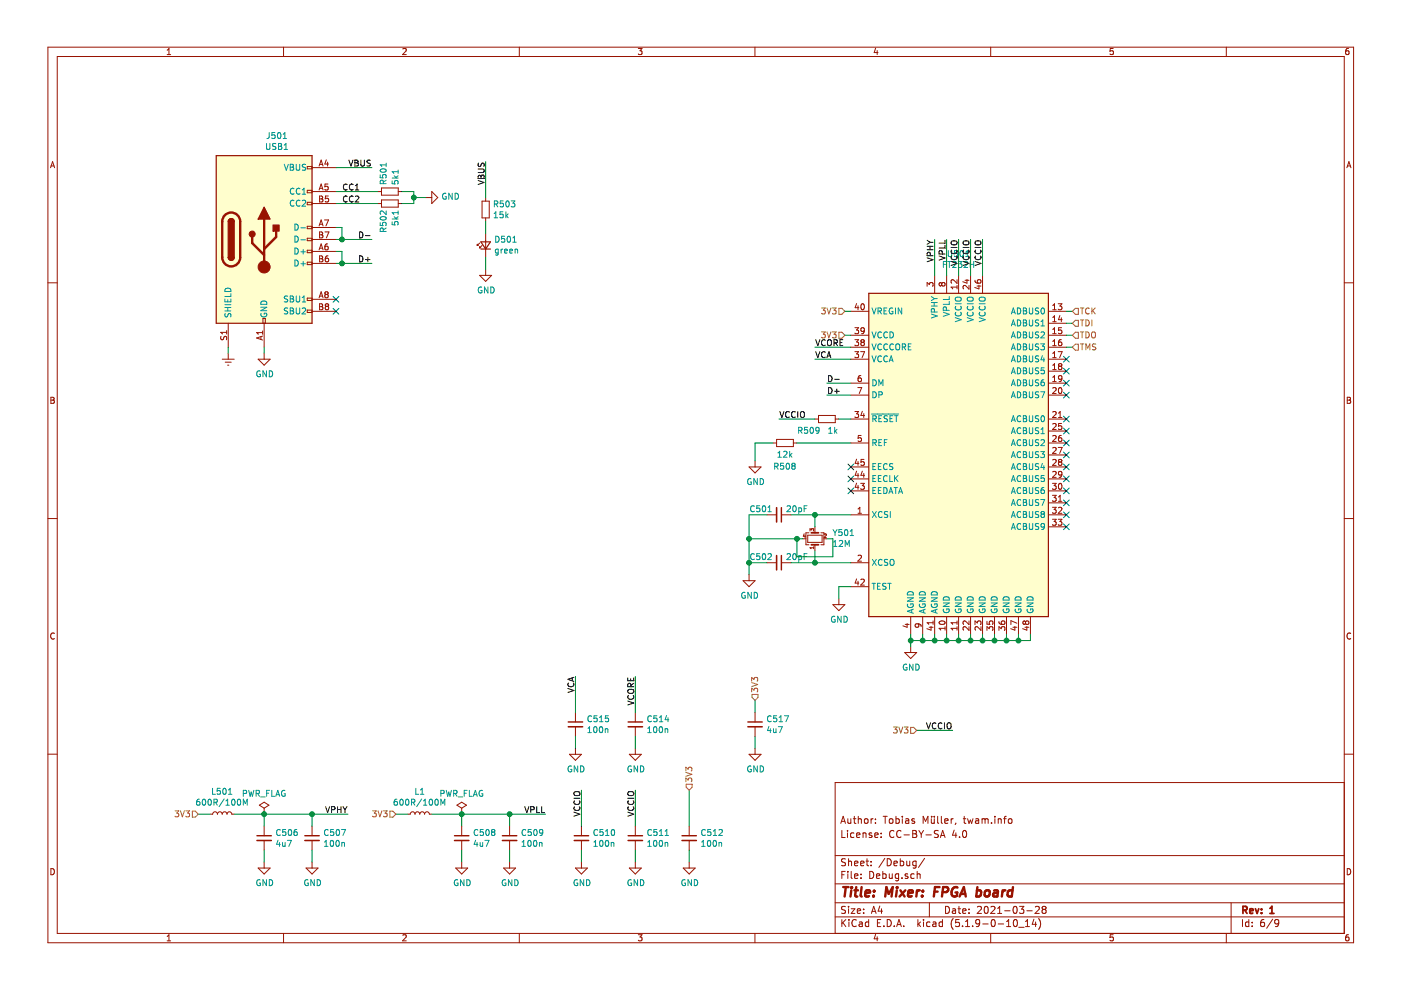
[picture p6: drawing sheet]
EESchema Schematic File Version 4
EELAYER 30 0
EELAYER END
$Descr A4 11693 8268
encoding utf-8
Sheet 6 9
Title "Mixer: FPGA board"
Date "2021-03-28"
Rev "1"
Comp ""
Comment1 "License: CC-BY-SA 4.0"
Comment2 "Author: Tobias Müller, twam.info"
Comment3 ""
Comment4 ""
$EndDescr
$Comp
L Connector:USB_C_Receptacle_USB2.0 J?
U 1 1
P 2200 2000
AR Path="/60544555/60AC17DB" Ref="J?"  Part="1" 
AR Path="/606BDD9A/60AC17DB" Ref="J?"  Part="1" 
AR Path="/60ABAD9F/60AC17DB" Ref="J501"  Part="1" 
F 0 "J501" H 2307 2867 50  0000 C CNN
F 1 "USB1" H 2307 2776 50  0000 C CNN
F 2 "Connector_USB:USB_C_Receptacle_XKB_U262-16XN-4BVC11" H 2350 2000 50  0001 C CNN
F 3 "https://www.usb.org/sites/default/files/documents/usb_type-c.zip" H 2350 2000 50  0001 C CNN
F 4 "C165948" H 2200 2000 50  0001 C CNN "LCSC"
	1    2200 2000
	1    0    0    -1  
$EndComp
$Comp
L power:Earth #PWR?
U 1 1
P 1900 2950
AR Path="/60544555/60AC17E1" Ref="#PWR?"  Part="1" 
AR Path="/606BDD9A/60AC17E1" Ref="#PWR?"  Part="1" 
AR Path="/60ABAD9F/60AC17E1" Ref="#PWR0134"  Part="1" 
F 0 "#PWR0134" H 1900 2700 50  0001 C CNN
F 1 "Earth" H 1900 2800 50  0001 C CNN
F 2 "" H 1900 2950 50  0001 C CNN
F 3 "~" H 1900 2950 50  0001 C CNN
	1    1900 2950
	1    0    0    -1  
$EndComp
Wire Wire Line
	1900 2950 1900 2900
NoConn ~ 2800 2600
NoConn ~ 2800 2500
$Comp
L Device:R_Small R?
U 1 1
P 3250 1600
AR Path="/60544555/60AC17EB" Ref="R?"  Part="1" 
AR Path="/606BDD9A/60AC17EB" Ref="R?"  Part="1" 
AR Path="/60ABAD9F/60AC17EB" Ref="R501"  Part="1" 
F 0 "R501" H 3200 1550 50  0000 R CNN
F 1 "5k1" H 3200 1650 50  0000 R CNN
F 2 "Resistor_SMD:R_0603_1608Metric" H 3250 1600 50  0001 C CNN
F 3 "~" H 3250 1600 50  0001 C CNN
F 4 "C23186" V 3250 1600 50  0001 C CNN "LCSC"
	1    3250 1600
	0    1    1    0   
$EndComp
$Comp
L Device:R_Small R?
U 1 1
P 3250 1700
AR Path="/60544555/60AC17F2" Ref="R?"  Part="1" 
AR Path="/606BDD9A/60AC17F2" Ref="R?"  Part="1" 
AR Path="/60ABAD9F/60AC17F2" Ref="R502"  Part="1" 
F 0 "R502" H 3300 1650 50  0000 L CNN
F 1 "5k1" H 3300 1750 50  0000 L CNN
F 2 "Resistor_SMD:R_0603_1608Metric" H 3250 1700 50  0001 C CNN
F 3 "~" H 3250 1700 50  0001 C CNN
F 4 "C23186" V 3250 1700 50  0001 C CNN "LCSC"
	1    3250 1700
	0    1    1    0   
$EndComp
Wire Wire Line
	3150 1600 2800 1600
Wire Wire Line
	2800 1700 3150 1700
Wire Wire Line
	3350 1600 3450 1600
Wire Wire Line
	3450 1600 3450 1650
Wire Wire Line
	3450 1700 3350 1700
$Comp
L power:GND #PWR?
U 1 1
P 3550 1650
AR Path="/60544555/60AC17FD" Ref="#PWR?"  Part="1" 
AR Path="/606BDD9A/60AC17FD" Ref="#PWR?"  Part="1" 
AR Path="/60ABAD9F/60AC17FD" Ref="#PWR0135"  Part="1" 
F 0 "#PWR0135" H 3550 1400 50  0001 C CNN
F 1 "GND" V 3555 1522 50  0000 R CNN
F 2 "" H 3550 1650 50  0001 C CNN
F 3 "" H 3550 1650 50  0001 C CNN
	1    3550 1650
	0    -1   -1   0   
$EndComp
Wire Wire Line
	2800 1900 2850 1900
Wire Wire Line
	2850 1900 2850 2000
Wire Wire Line
	2850 2000 2800 2000
Wire Wire Line
	2800 2100 2850 2100
Wire Wire Line
	2850 2100 2850 2200
Wire Wire Line
	2850 2200 2800 2200
Wire Wire Line
	3450 1650 3550 1650
Connection ~ 3450 1650
Wire Wire Line
	3450 1650 3450 1700
$Comp
L power:GND #PWR?
U 1 1
P 2200 2950
AR Path="/60544555/60AC180C" Ref="#PWR?"  Part="1" 
AR Path="/606BDD9A/60AC180C" Ref="#PWR?"  Part="1" 
AR Path="/60ABAD9F/60AC180C" Ref="#PWR0136"  Part="1" 
F 0 "#PWR0136" H 2200 2700 50  0001 C CNN
F 1 "GND" H 2205 2777 50  0000 C CNN
F 2 "" H 2200 2950 50  0001 C CNN
F 3 "" H 2200 2950 50  0001 C CNN
	1    2200 2950
	1    0    0    -1  
$EndComp
Wire Wire Line
	2200 2950 2200 2900
Text Label 3100 2000 2    50   ~ 0
D-
Text Label 3100 2200 2    50   ~ 0
D+
Wire Wire Line
	3100 2200 2850 2200
Connection ~ 2850 2200
Wire Wire Line
	2850 2000 3100 2000
Connection ~ 2850 2000
Wire Wire Line
	3100 1400 2800 1400
Text Label 3100 1400 2    50   ~ 0
VBUS
$Comp
L Device:LED_Small D?
U 1 1
P 4050 2050
AR Path="/60544555/60AC181C" Ref="D?"  Part="1" 
AR Path="/606BDD9A/60AC181C" Ref="D?"  Part="1" 
AR Path="/60ABAD9F/60AC181C" Ref="D501"  Part="1" 
F 0 "D501" V 4096 1980 50  0000 R CNN
F 1 "green" V 4005 1980 50  0000 R CNN
F 2 "LED_SMD:LED_0603_1608Metric" V 4050 2050 50  0001 C CNN
F 3 "~" V 4050 2050 50  0001 C CNN
F 4 "C72043" V 4050 2050 50  0001 C CNN "LCSC"
	1    4050 2050
	0    -1   -1   0   
$EndComp
$Comp
L Device:R_Small R?
U 1 1
P 4050 1750
AR Path="/60544555/60AC1823" Ref="R?"  Part="1" 
AR Path="/606BDD9A/60AC1823" Ref="R?"  Part="1" 
AR Path="/60ABAD9F/60AC1823" Ref="R503"  Part="1" 
F 0 "R503" H 4109 1796 50  0000 L CNN
F 1 "15k" H 4109 1705 50  0000 L CNN
F 2 "Resistor_SMD:R_0603_1608Metric" H 4050 1750 50  0001 C CNN
F 3 "~" H 4050 1750 50  0001 C CNN
F 4 "C22809" H 4050 1750 50  0001 C CNN "LCSC"
	1    4050 1750
	1    0    0    -1  
$EndComp
$Comp
L power:GND #PWR?
U 1 1
P 4050 2250
AR Path="/60544555/60AC1829" Ref="#PWR?"  Part="1" 
AR Path="/606BDD9A/60AC1829" Ref="#PWR?"  Part="1" 
AR Path="/60ABAD9F/60AC1829" Ref="#PWR0137"  Part="1" 
F 0 "#PWR0137" H 4050 2000 50  0001 C CNN
F 1 "GND" H 4055 2077 50  0000 C CNN
F 2 "" H 4050 2250 50  0001 C CNN
F 3 "" H 4050 2250 50  0001 C CNN
	1    4050 2250
	1    0    0    -1  
$EndComp
Wire Wire Line
	4050 2150 4050 2250
Wire Wire Line
	4050 1950 4050 1850
Text Label 4050 1350 3    50   ~ 0
VBUS
Wire Wire Line
	4050 1350 4050 1650
Text Label 2850 1600 0    50   ~ 0
CC1
Text Label 2850 1700 0    50   ~ 0
CC2
Wire Wire Line
	8400 5350 8400 5300
Wire Wire Line
	8300 5300 8300 5350
Connection ~ 8300 5350
Wire Wire Line
	8300 5350 8400 5350
Wire Wire Line
	8200 5300 8200 5350
Connection ~ 8200 5350
Wire Wire Line
	8200 5350 8300 5350
Wire Wire Line
	8100 5300 8100 5350
Connection ~ 8100 5350
Wire Wire Line
	8100 5350 8200 5350
Wire Wire Line
	8000 5300 8000 5350
Connection ~ 8000 5350
Wire Wire Line
	8000 5350 8100 5350
Wire Wire Line
	7900 5300 7900 5350
Connection ~ 7900 5350
Wire Wire Line
	7900 5350 8000 5350
Wire Wire Line
	7800 5300 7800 5350
Connection ~ 7800 5350
Wire Wire Line
	7800 5350 7900 5350
Wire Wire Line
	7700 5300 7700 5350
Connection ~ 7700 5350
Wire Wire Line
	7700 5350 7800 5350
$Comp
L Device:Crystal_GND24_Small Y501
U 1 1
P 6800 4500
F 0 "Y501" V 6846 4356 50  0000 R CNN
F 1 "12M" V 6755 4356 50  0000 R CNN
F 2 "Crystal:Crystal_SMD_3225-4Pin_3.2x2.5mm" H 6800 4500 50  0001 C CNN
F 3 "~" H 6800 4500 50  0001 C CNN
F 4 "C9002" H 6800 4500 50  0001 C CNN "LCSC"
	1    6800 4500
	0    -1   -1   0   
$EndComp
Wire Wire Line
	8400 5350 8500 5350
Wire Wire Line
	8500 5350 8500 5300
Connection ~ 8400 5350
Wire Wire Line
	7100 4300 6800 4300
Wire Wire Line
	6800 4300 6800 4400
Wire Wire Line
	7100 4700 6800 4700
Wire Wire Line
	6800 4700 6800 4600
$Comp
L Device:C_Small C501
U 1 1
P 6500 4300
F 0 "C501" V 6450 4150 50  0000 C CNN
F 1 "20pF" V 6450 4450 50  0000 C CNN
F 2 "Capacitor_SMD:C_0603_1608Metric" H 6500 4300 50  0001 C CNN
F 3 "~" H 6500 4300 50  0001 C CNN
F 4 "C1648" V 6500 4300 50  0001 C CNN "LCSC"
	1    6500 4300
	0    1    1    0   
$EndComp
Wire Wire Line
	6600 4300 6800 4300
Connection ~ 6800 4300
Wire Wire Line
	6600 4700 6800 4700
Connection ~ 6800 4700
Wire Wire Line
	6400 4300 6250 4300
Wire Wire Line
	6250 4300 6250 4500
Wire Wire Line
	6250 4700 6400 4700
$Comp
L power:GND #PWR0142
U 1 1
P 6250 4800
F 0 "#PWR0142" H 6250 4550 50  0001 C CNN
F 1 "GND" H 6255 4627 50  0000 C CNN
F 2 "" H 6250 4800 50  0001 C CNN
F 3 "" H 6250 4800 50  0001 C CNN
	1    6250 4800
	1    0    0    -1  
$EndComp
Wire Wire Line
	6250 4800 6250 4700
Connection ~ 6250 4700
$Comp
L Device:C_Small C502
U 1 1
P 6500 4700
F 0 "C502" V 6450 4550 50  0000 C CNN
F 1 "20pF" V 6450 4850 50  0000 C CNN
F 2 "Capacitor_SMD:C_0603_1608Metric" H 6500 4700 50  0001 C CNN
F 3 "~" H 6500 4700 50  0001 C CNN
F 4 "C1648" V 6500 4700 50  0001 C CNN "LCSC"
	1    6500 4700
	0    1    1    0   
$EndComp
Wire Wire Line
	7100 4900 7000 4900
Wire Wire Line
	7000 4900 7000 5000
$Comp
L power:GND #PWR0143
U 1 1
P 7000 5000
F 0 "#PWR0143" H 7000 4750 50  0001 C CNN
F 1 "GND" H 7005 4827 50  0000 C CNN
F 2 "" H 7000 5000 50  0001 C CNN
F 3 "" H 7000 5000 50  0001 C CNN
	1    7000 5000
	1    0    0    -1  
$EndComp
Text Label 2900 6800 2    50   ~ 0
VPHY
$Comp
L Device:L_Small L?
U 1 1
P 1850 6800
AR Path="/60544555/60636431" Ref="L?"  Part="1" 
AR Path="/606BDD9A/60636431" Ref="L?"  Part="1" 
AR Path="/60ABAD9F/60636431" Ref="L501"  Part="1" 
F 0 "L501" V 2035 6800 50  0000 C CNN
F 1 "600R/100M" V 1944 6800 50  0000 C CNN
F 2 "Inductor_SMD:L_0805_2012Metric" H 1850 6800 50  0001 C CNN
F 3 "~" H 1850 6800 50  0001 C CNN
F 4 "C1017" V 1850 6800 50  0001 C CNN "LCSC"
	1    1850 6800
	0    -1   -1   0   
$EndComp
$Comp
L Device:C_Small C?
U 1 1
P 2200 7000
AR Path="/60544555/60636438" Ref="C?"  Part="1" 
AR Path="/606BDD9A/60636438" Ref="C?"  Part="1" 
AR Path="/60ABAD9F/60636438" Ref="C506"  Part="1" 
F 0 "C506" H 2292 7046 50  0000 L CNN
F 1 "4u7" H 2292 6955 50  0000 L CNN
F 2 "Capacitor_SMD:C_0603_1608Metric" H 2200 7000 50  0001 C CNN
F 3 "~" H 2200 7000 50  0001 C CNN
F 4 "C19666" H 2200 7000 50  0001 C CNN "LCSC"
	1    2200 7000
	1    0    0    -1  
$EndComp
Text HLabel 1650 6800 0    50   Input ~ 0
3V3
Wire Wire Line
	1650 6800 1750 6800
Wire Wire Line
	1950 6800 2200 6800
Wire Wire Line
	2200 6800 2200 6900
$Comp
L power:GND #PWR?
U 1 1
P 2200 7200
AR Path="/60544555/60636442" Ref="#PWR?"  Part="1" 
AR Path="/606BDD9A/60636442" Ref="#PWR?"  Part="1" 
AR Path="/60ABAD9F/60636442" Ref="#PWR0183"  Part="1" 
F 0 "#PWR0183" H 2200 6950 50  0001 C CNN
F 1 "GND" H 2205 7027 50  0000 C CNN
F 2 "" H 2200 7200 50  0001 C CNN
F 3 "" H 2200 7200 50  0001 C CNN
	1    2200 7200
	1    0    0    -1  
$EndComp
Wire Wire Line
	2200 7200 2200 7100
$Comp
L power:PWR_FLAG #FLG?
U 1 1
P 2200 6800
AR Path="/60544555/60636449" Ref="#FLG?"  Part="1" 
AR Path="/606BDD9A/60636449" Ref="#FLG?"  Part="1" 
AR Path="/60ABAD9F/60636449" Ref="#FLG0105"  Part="1" 
F 0 "#FLG0105" H 2200 6875 50  0001 C CNN
F 1 "PWR_FLAG" H 2200 6973 50  0000 C CNN
F 2 "" H 2200 6800 50  0001 C CNN
F 3 "~" H 2200 6800 50  0001 C CNN
	1    2200 6800
	1    0    0    -1  
$EndComp
Connection ~ 2200 6800
Wire Wire Line
	2900 6800 2600 6800
$Comp
L Device:C_Small C?
U 1 1
P 2600 7000
AR Path="/6063C28B" Ref="C?"  Part="1" 
AR Path="/6080FDA3/6063C28B" Ref="C?"  Part="1" 
AR Path="/60874CB5/6063C28B" Ref="C?"  Part="1" 
AR Path="/60ABAD9F/6063C28B" Ref="C507"  Part="1" 
F 0 "C507" H 2692 7046 50  0000 L CNN
F 1 "100n" H 2692 6955 50  0000 L CNN
F 2 "Capacitor_SMD:C_0603_1608Metric" H 2600 7000 50  0001 C CNN
F 3 "~" H 2600 7000 50  0001 C CNN
F 4 "C14663" H 2600 7000 50  0001 C CNN "LCSC"
	1    2600 7000
	1    0    0    -1  
$EndComp
$Comp
L power:GND #PWR?
U 1 1
P 2600 7200
AR Path="/60544555/6063CB7B" Ref="#PWR?"  Part="1" 
AR Path="/606BDD9A/6063CB7B" Ref="#PWR?"  Part="1" 
AR Path="/60ABAD9F/6063CB7B" Ref="#PWR0184"  Part="1" 
F 0 "#PWR0184" H 2600 6950 50  0001 C CNN
F 1 "GND" H 2605 7027 50  0000 C CNN
F 2 "" H 2600 7200 50  0001 C CNN
F 3 "" H 2600 7200 50  0001 C CNN
	1    2600 7200
	1    0    0    -1  
$EndComp
Wire Wire Line
	2600 7200 2600 7100
Wire Wire Line
	2600 6900 2600 6800
Connection ~ 2600 6800
Wire Wire Line
	2600 6800 2200 6800
Text Label 4550 6800 2    50   ~ 0
VPLL
$Comp
L Device:L_Small L?
U 1 1
P 3500 6800
AR Path="/60544555/60654BCF" Ref="L?"  Part="1" 
AR Path="/606BDD9A/60654BCF" Ref="L?"  Part="1" 
AR Path="/60ABAD9F/60654BCF" Ref="L1"  Part="1" 
F 0 "L1" V 3685 6800 50  0000 C CNN
F 1 "600R/100M" V 3594 6800 50  0000 C CNN
F 2 "Inductor_SMD:L_0805_2012Metric" H 3500 6800 50  0001 C CNN
F 3 "~" H 3500 6800 50  0001 C CNN
F 4 "C1017" V 3500 6800 50  0001 C CNN "LCSC"
	1    3500 6800
	0    -1   -1   0   
$EndComp
$Comp
L Device:C_Small C?
U 1 1
P 3850 7000
AR Path="/60544555/60654BD6" Ref="C?"  Part="1" 
AR Path="/606BDD9A/60654BD6" Ref="C?"  Part="1" 
AR Path="/60ABAD9F/60654BD6" Ref="C508"  Part="1" 
F 0 "C508" H 3942 7046 50  0000 L CNN
F 1 "4u7" H 3942 6955 50  0000 L CNN
F 2 "Capacitor_SMD:C_0603_1608Metric" H 3850 7000 50  0001 C CNN
F 3 "~" H 3850 7000 50  0001 C CNN
F 4 "C19666" H 3850 7000 50  0001 C CNN "LCSC"
	1    3850 7000
	1    0    0    -1  
$EndComp
Text HLabel 3300 6800 0    50   Input ~ 0
3V3
Wire Wire Line
	3300 6800 3400 6800
Wire Wire Line
	3600 6800 3850 6800
Wire Wire Line
	3850 6800 3850 6900
$Comp
L power:GND #PWR?
U 1 1
P 3850 7200
AR Path="/60544555/60654BE0" Ref="#PWR?"  Part="1" 
AR Path="/606BDD9A/60654BE0" Ref="#PWR?"  Part="1" 
AR Path="/60ABAD9F/60654BE0" Ref="#PWR0185"  Part="1" 
F 0 "#PWR0185" H 3850 6950 50  0001 C CNN
F 1 "GND" H 3855 7027 50  0000 C CNN
F 2 "" H 3850 7200 50  0001 C CNN
F 3 "" H 3850 7200 50  0001 C CNN
	1    3850 7200
	1    0    0    -1  
$EndComp
Wire Wire Line
	3850 7200 3850 7100
$Comp
L power:PWR_FLAG #FLG?
U 1 1
P 3850 6800
AR Path="/60544555/60654BE7" Ref="#FLG?"  Part="1" 
AR Path="/606BDD9A/60654BE7" Ref="#FLG?"  Part="1" 
AR Path="/60ABAD9F/60654BE7" Ref="#FLG0106"  Part="1" 
F 0 "#FLG0106" H 3850 6875 50  0001 C CNN
F 1 "PWR_FLAG" H 3850 6973 50  0000 C CNN
F 2 "" H 3850 6800 50  0001 C CNN
F 3 "~" H 3850 6800 50  0001 C CNN
	1    3850 6800
	1    0    0    -1  
$EndComp
Connection ~ 3850 6800
Wire Wire Line
	4550 6800 4250 6800
$Comp
L Device:C_Small C?
U 1 1
P 4250 7000
AR Path="/60654BF0" Ref="C?"  Part="1" 
AR Path="/6080FDA3/60654BF0" Ref="C?"  Part="1" 
AR Path="/60874CB5/60654BF0" Ref="C?"  Part="1" 
AR Path="/60ABAD9F/60654BF0" Ref="C509"  Part="1" 
F 0 "C509" H 4342 7046 50  0000 L CNN
F 1 "100n" H 4342 6955 50  0000 L CNN
F 2 "Capacitor_SMD:C_0603_1608Metric" H 4250 7000 50  0001 C CNN
F 3 "~" H 4250 7000 50  0001 C CNN
F 4 "C14663" H 4250 7000 50  0001 C CNN "LCSC"
	1    4250 7000
	1    0    0    -1  
$EndComp
$Comp
L power:GND #PWR?
U 1 1
P 4250 7200
AR Path="/60544555/60654BF6" Ref="#PWR?"  Part="1" 
AR Path="/606BDD9A/60654BF6" Ref="#PWR?"  Part="1" 
AR Path="/60ABAD9F/60654BF6" Ref="#PWR0186"  Part="1" 
F 0 "#PWR0186" H 4250 6950 50  0001 C CNN
F 1 "GND" H 4255 7027 50  0000 C CNN
F 2 "" H 4250 7200 50  0001 C CNN
F 3 "" H 4250 7200 50  0001 C CNN
	1    4250 7200
	1    0    0    -1  
$EndComp
Wire Wire Line
	4250 7200 4250 7100
Wire Wire Line
	4250 6900 4250 6800
Connection ~ 4250 6800
Wire Wire Line
	4250 6800 3850 6800
Text Label 7900 2000 3    50   ~ 0
VPLL
Wire Wire Line
	7900 2000 7900 2300
Text Label 7800 2000 3    50   ~ 0
VPHY
Wire Wire Line
	7800 2000 7800 2300
$Comp
L Device:C_Small C?
U 1 1
P 4850 7000
AR Path="/606609E5" Ref="C?"  Part="1" 
AR Path="/6080FDA3/606609E5" Ref="C?"  Part="1" 
AR Path="/60874CB5/606609E5" Ref="C?"  Part="1" 
AR Path="/60ABAD9F/606609E5" Ref="C510"  Part="1" 
F 0 "C510" H 4942 7046 50  0000 L CNN
F 1 "100n" H 4942 6955 50  0000 L CNN
F 2 "Capacitor_SMD:C_0603_1608Metric" H 4850 7000 50  0001 C CNN
F 3 "~" H 4850 7000 50  0001 C CNN
F 4 "C14663" H 4850 7000 50  0001 C CNN "LCSC"
	1    4850 7000
	1    0    0    -1  
$EndComp
$Comp
L power:GND #PWR0187
U 1 1
P 4850 7200
F 0 "#PWR0187" H 4850 6950 50  0001 C CNN
F 1 "GND" H 4855 7027 50  0000 C CNN
F 2 "" H 4850 7200 50  0001 C CNN
F 3 "" H 4850 7200 50  0001 C CNN
	1    4850 7200
	1    0    0    -1  
$EndComp
Wire Wire Line
	4850 7100 4850 7200
Text Label 4850 6600 3    50   ~ 0
VCCIO
Wire Wire Line
	4850 6600 4850 6900
$Comp
L Device:C_Small C?
U 1 1
P 5300 7000
AR Path="/606646C4" Ref="C?"  Part="1" 
AR Path="/6080FDA3/606646C4" Ref="C?"  Part="1" 
AR Path="/60874CB5/606646C4" Ref="C?"  Part="1" 
AR Path="/60ABAD9F/606646C4" Ref="C511"  Part="1" 
F 0 "C511" H 5392 7046 50  0000 L CNN
F 1 "100n" H 5392 6955 50  0000 L CNN
F 2 "Capacitor_SMD:C_0603_1608Metric" H 5300 7000 50  0001 C CNN
F 3 "~" H 5300 7000 50  0001 C CNN
F 4 "C14663" H 5300 7000 50  0001 C CNN "LCSC"
	1    5300 7000
	1    0    0    -1  
$EndComp
$Comp
L power:GND #PWR0188
U 1 1
P 5300 7200
F 0 "#PWR0188" H 5300 6950 50  0001 C CNN
F 1 "GND" H 5305 7027 50  0000 C CNN
F 2 "" H 5300 7200 50  0001 C CNN
F 3 "" H 5300 7200 50  0001 C CNN
	1    5300 7200
	1    0    0    -1  
$EndComp
Wire Wire Line
	5300 7100 5300 7200
Text Label 5300 6600 3    50   ~ 0
VCCIO
Wire Wire Line
	5300 6600 5300 6900
$Comp
L Device:C_Small C?
U 1 1
P 5750 7000
AR Path="/60668337" Ref="C?"  Part="1" 
AR Path="/6080FDA3/60668337" Ref="C?"  Part="1" 
AR Path="/60874CB5/60668337" Ref="C?"  Part="1" 
AR Path="/60ABAD9F/60668337" Ref="C512"  Part="1" 
F 0 "C512" H 5842 7046 50  0000 L CNN
F 1 "100n" H 5842 6955 50  0000 L CNN
F 2 "Capacitor_SMD:C_0603_1608Metric" H 5750 7000 50  0001 C CNN
F 3 "~" H 5750 7000 50  0001 C CNN
F 4 "C14663" H 5750 7000 50  0001 C CNN "LCSC"
	1    5750 7000
	1    0    0    -1  
$EndComp
$Comp
L power:GND #PWR0189
U 1 1
P 5750 7200
F 0 "#PWR0189" H 5750 6950 50  0001 C CNN
F 1 "GND" H 5755 7027 50  0000 C CNN
F 2 "" H 5750 7200 50  0001 C CNN
F 3 "" H 5750 7200 50  0001 C CNN
	1    5750 7200
	1    0    0    -1  
$EndComp
Wire Wire Line
	5750 7100 5750 7200
Wire Wire Line
	5750 6600 5750 6900
Text Label 8200 2000 3    50   ~ 0
VCCIO
Wire Wire Line
	8200 2000 8200 2300
Text Label 8100 2000 3    50   ~ 0
VCCIO
Wire Wire Line
	8100 2000 8100 2300
Text Label 8000 2000 3    50   ~ 0
VCCIO
Wire Wire Line
	8000 2000 8000 2300
Text Label 6900 3200 0    50   ~ 0
D-
Wire Wire Line
	6900 3200 7100 3200
Text Label 6900 3300 0    50   ~ 0
D+
Wire Wire Line
	6900 3300 7100 3300
$Comp
L Device:R_Small R509
U 1 1
P 6900 3500
F 0 "R509" V 6800 3650 50  0000 C CNN
F 1 "1k" V 6800 3450 50  0000 C CNN
F 2 "Resistor_SMD:R_0603_1608Metric" H 6900 3500 50  0001 C CNN
F 3 "~" H 6900 3500 50  0001 C CNN
F 4 "C21190" V 6900 3500 50  0001 C CNN "LCSC"
	1    6900 3500
	0    -1   -1   0   
$EndComp
Wire Wire Line
	7000 3500 7100 3500
$Comp
L Device:R_Small R508
U 1 1
P 6550 3700
F 0 "R508" V 6350 3700 50  0000 C CNN
F 1 "12k" V 6450 3700 50  0000 C CNN
F 2 "Resistor_SMD:R_0603_1608Metric" H 6550 3700 50  0001 C CNN
F 3 "~" H 6550 3700 50  0001 C CNN
F 4 "C22790" V 6550 3700 50  0001 C CNN "LCSC"
	1    6550 3700
	0    -1   -1   0   
$EndComp
Wire Wire Line
	6650 3700 7100 3700
Wire Wire Line
	6450 3700 6300 3700
Wire Wire Line
	6300 3700 6300 3850
$Comp
L power:GND #PWR0190
U 1 1
P 6300 3850
F 0 "#PWR0190" H 6300 3600 50  0001 C CNN
F 1 "GND" H 6305 3677 50  0000 C CNN
F 2 "" H 6300 3850 50  0001 C CNN
F 3 "" H 6300 3850 50  0001 C CNN
	1    6300 3850
	1    0    0    -1  
$EndComp
Text Label 5300 5650 3    50   ~ 0
VCORE
$Comp
L Device:C_Small C?
U 1 1
P 5300 6050
AR Path="/6070B0B0" Ref="C?"  Part="1" 
AR Path="/6080FDA3/6070B0B0" Ref="C?"  Part="1" 
AR Path="/60874CB5/6070B0B0" Ref="C?"  Part="1" 
AR Path="/60ABAD9F/6070B0B0" Ref="C514"  Part="1" 
F 0 "C514" H 5392 6096 50  0000 L CNN
F 1 "100n" H 5392 6005 50  0000 L CNN
F 2 "Capacitor_SMD:C_0603_1608Metric" H 5300 6050 50  0001 C CNN
F 3 "~" H 5300 6050 50  0001 C CNN
F 4 "C14663" H 5300 6050 50  0001 C CNN "LCSC"
	1    5300 6050
	1    0    0    -1  
$EndComp
$Comp
L power:GND #PWR0192
U 1 1
P 5300 6250
F 0 "#PWR0192" H 5300 6000 50  0001 C CNN
F 1 "GND" H 5305 6077 50  0000 C CNN
F 2 "" H 5300 6250 50  0001 C CNN
F 3 "" H 5300 6250 50  0001 C CNN
	1    5300 6250
	1    0    0    -1  
$EndComp
Wire Wire Line
	5300 6150 5300 6250
Wire Wire Line
	5300 5650 5300 5950
$Comp
L Device:C_Small C?
U 1 1
P 4800 6050
AR Path="/6070B0C0" Ref="C?"  Part="1" 
AR Path="/6080FDA3/6070B0C0" Ref="C?"  Part="1" 
AR Path="/60874CB5/6070B0C0" Ref="C?"  Part="1" 
AR Path="/60ABAD9F/6070B0C0" Ref="C515"  Part="1" 
F 0 "C515" H 4892 6096 50  0000 L CNN
F 1 "100n" H 4892 6005 50  0000 L CNN
F 2 "Capacitor_SMD:C_0603_1608Metric" H 4800 6050 50  0001 C CNN
F 3 "~" H 4800 6050 50  0001 C CNN
F 4 "C14663" H 4800 6050 50  0001 C CNN "LCSC"
	1    4800 6050
	1    0    0    -1  
$EndComp
$Comp
L power:GND #PWR0193
U 1 1
P 4800 6250
F 0 "#PWR0193" H 4800 6000 50  0001 C CNN
F 1 "GND" H 4805 6077 50  0000 C CNN
F 2 "" H 4800 6250 50  0001 C CNN
F 3 "" H 4800 6250 50  0001 C CNN
	1    4800 6250
	1    0    0    -1  
$EndComp
Wire Wire Line
	4800 6150 4800 6250
Wire Wire Line
	4800 5650 4800 5950
Text Label 4800 5650 3    50   ~ 0
VCA
Text Label 6500 3500 0    50   ~ 0
VCCIO
Wire Wire Line
	6500 3500 6800 3500
Text HLabel 5750 6600 1    50   Input ~ 0
3V3
Text HLabel 7650 6100 0    50   Input ~ 0
3V3
Text Label 7950 6100 2    50   ~ 0
VCCIO
Wire Wire Line
	7950 6100 7650 6100
Text HLabel 7050 2600 0    50   Input ~ 0
3V3
Wire Wire Line
	7050 2600 7100 2600
NoConn ~ 8900 4300
NoConn ~ 8900 4400
Text HLabel 8950 2600 2    50   Input ~ 0
TCK
Text HLabel 8950 2700 2    50   Input ~ 0
TDI
Text HLabel 8950 2800 2    50   Input ~ 0
TDO
Text HLabel 8950 2900 2    50   Input ~ 0
TMS
Wire Wire Line
	8950 2600 8900 2600
Wire Wire Line
	8950 2700 8900 2700
Wire Wire Line
	8950 2800 8900 2800
Wire Wire Line
	8950 2900 8900 2900
NoConn ~ 8900 3000
NoConn ~ 8900 3100
NoConn ~ 8900 3200
NoConn ~ 8900 3300
NoConn ~ 8900 3500
NoConn ~ 8900 3600
NoConn ~ 8900 3700
NoConn ~ 8900 3800
NoConn ~ 8900 3900
NoConn ~ 8900 4000
NoConn ~ 8900 4100
NoConn ~ 8900 4200
Wire Wire Line
	6700 4500 6650 4500
Connection ~ 6250 4500
Wire Wire Line
	6250 4500 6250 4700
Wire Wire Line
	6900 4500 6950 4500
Wire Wire Line
	6950 4500 6950 4650
Wire Wire Line
	6950 4650 6650 4650
Wire Wire Line
	6650 4650 6650 4500
Connection ~ 6650 4500
Wire Wire Line
	6650 4500 6250 4500
NoConn ~ 7100 4000
NoConn ~ 7100 3900
NoConn ~ 7100 4100
Wire Wire Line
	7600 5300 7600 5350
Wire Wire Line
	7600 5350 7700 5350
Wire Wire Line
	8500 5350 8600 5350
Wire Wire Line
	8600 5350 8600 5300
Connection ~ 8500 5350
Text Label 6800 2900 0    50   ~ 0
VCORE
Wire Wire Line
	6800 2900 7100 2900
Text HLabel 7050 2800 0    50   Input ~ 0
3V3
Wire Wire Line
	7050 2800 7100 2800
Text Label 6800 3000 0    50   ~ 0
VCA
Wire Wire Line
	6800 3000 7100 3000
$Comp
L Device:C_Small C?
U 1 1
P 6300 6050
AR Path="/60544555/60A1E5CA" Ref="C?"  Part="1" 
AR Path="/606BDD9A/60A1E5CA" Ref="C?"  Part="1" 
AR Path="/60ABAD9F/60A1E5CA" Ref="C517"  Part="1" 
F 0 "C517" H 6392 6096 50  0000 L CNN
F 1 "4u7" H 6392 6005 50  0000 L CNN
F 2 "Capacitor_SMD:C_0603_1608Metric" H 6300 6050 50  0001 C CNN
F 3 "~" H 6300 6050 50  0001 C CNN
F 4 "C19666" H 6300 6050 50  0001 C CNN "LCSC"
	1    6300 6050
	1    0    0    -1  
$EndComp
$Comp
L power:GND #PWR0171
U 1 1
P 6300 6250
F 0 "#PWR0171" H 6300 6000 50  0001 C CNN
F 1 "GND" H 6305 6077 50  0000 C CNN
F 2 "" H 6300 6250 50  0001 C CNN
F 3 "" H 6300 6250 50  0001 C CNN
	1    6300 6250
	1    0    0    -1  
$EndComp
Wire Wire Line
	6300 6250 6300 6150
Text HLabel 6300 5850 1    50   Input ~ 0
3V3
Wire Wire Line
	6300 5850 6300 5950
$Comp
L Interface_USB:FT232H U501
U 1 1
P 8000 3800
F 0 "U501" H 8000 5481 50  0000 C CNN
F 1 "FT232H" H 8000 5390 50  0000 C CNN
F 2 "Package_QFP:LQFP-48_7x7mm_P0.5mm" H 8000 3800 50  0001 C CNN
F 3 "https://www.ftdichip.com/Support/Documents/DataSheets/ICs/DS_FT232H.pdf" H 8000 3800 50  0001 C CNN
F 4 "C51997" H 8000 3800 50  0001 C CNN "LCSC"
	1    8000 3800
	1    0    0    -1  
$EndComp
$Comp
L power:GND #PWR0130
U 1 1
P 7600 5400
F 0 "#PWR0130" H 7600 5150 50  0001 C CNN
F 1 "GND" H 7605 5227 50  0000 C CNN
F 2 "" H 7600 5400 50  0001 C CNN
F 3 "" H 7600 5400 50  0001 C CNN
	1    7600 5400
	1    0    0    -1  
$EndComp
Wire Wire Line
	7600 5400 7600 5350
Connection ~ 7600 5350
$EndSCHEMATC
